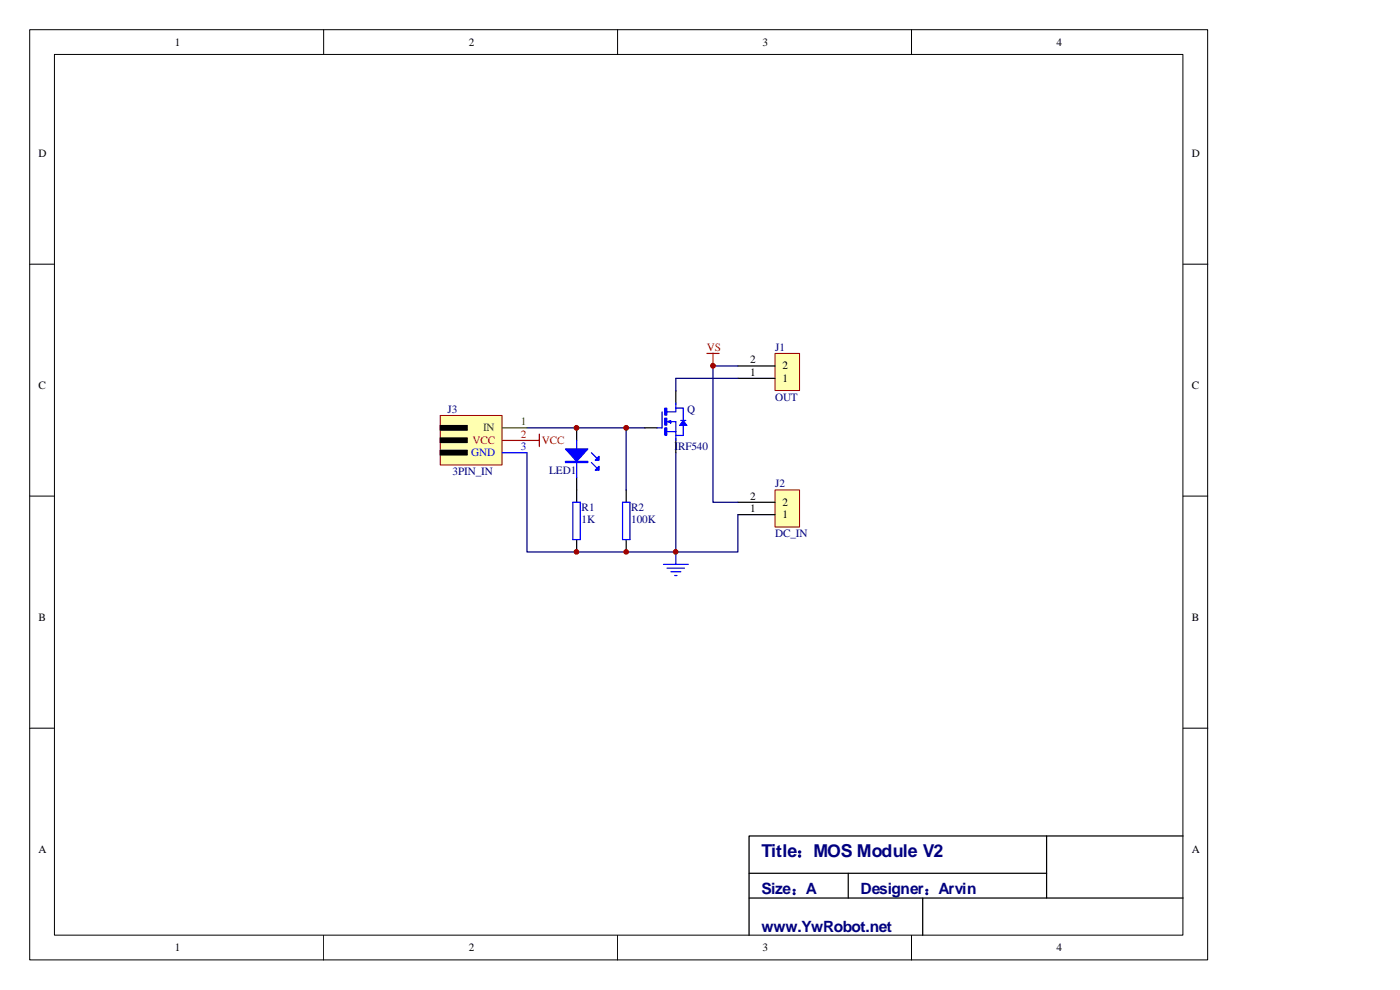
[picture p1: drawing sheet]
<svg xmlns="http://www.w3.org/2000/svg" width="297mm" height="210mm" viewBox="0 0 297 210" stroke-linecap="round" stroke-linejoin="round" font-family="sans-serif">
<g fill="none" stroke="#000" stroke-width=".21">
<path d="M6.3 6.3h249.9v197.3h-249.9zM11.5 11.5h239.4v186.9h-239.4zM68.7 6.3v5.2M131 6.3v5.2M193.4 6.3v5.2M6.3 56h5.2M251 56h5.2M6.3 105.2h5.2M251 105.2h5.2M6.3 154.5h5.2M251 154.5h5.2M68.7 198.4v5.3"/>
<path d="M131 198.4v5.3M193.4 198.4v5.3"/>
</g>
<path d="M164.5 75h5.1v7.8h-5.1z" fill="#ffffb0"/>
<path d="M164.4 75h5.2v7.8h-5.2z" fill="none" stroke="#800000" stroke-width=".21"/>
<path d="M156.5 77.6h7.9M156.5 80.3h7.9" fill="none" stroke="#000" stroke-width=".26"/>
<path d="M164.5 104h5.1v7.8h-5.1z" fill="#ffffb0"/>
<path d="M164.4 103.9h5.2v7.9h-5.2z" fill="none" stroke="#800000" stroke-width=".21"/>
<path d="M122.3 90.8v2.6M122.3 101.3v5.2M122.3 114.5v2.6M132.8 103.9v2.6M132.8 114.5v2.6M156.5 109.2h7.9M156.5 106.5h7.9" fill="none" stroke="#000" stroke-width=".26"/>
<path d="M122.3 93.4v7.9M125.5 98.1l1 1.1M125.5 96l1 1.1M121.5 106.5h1.6v8h-1.6zM132.1 106.5h1.5v8h-1.5zM140.8 119.7h5.2M143.4 117.1v2.6M141.5 120.5h3.7M142.3 121.3h2.1M143.1 122.1h.5" fill="none" stroke="#00f" stroke-width=".26"/>
<g fill="#00f" stroke="#00f" stroke-width=".26">
<path d="M120 95.2h4.7l-2.4 2.7z"/>
<path d="M127.1 98.9v.8h-.8z"/>
<path d="M127.1 96.8v.8h-.8z"/>
<path d="M120 97.9h4.7v.2h-4.7z" fill-rule="evenodd"/>
</g>
<path d="M156.5 77.6h-5.3v28.9h5.3M111.8 96v21.1h44.7v-7.9M111.8 90.8h25M132.8 90.8v13.1M143.4 80.3h13.1M143.4 96v21.1" fill="none" stroke="#000080" stroke-width=".26"/>
<path d="M149.9 75h2.7M151.2 75v2.6M111.8 93.4h2.6M114.4 92.1v2.6" fill="none" stroke="#f00" stroke-width=".26"/>
<path d="M93.4 88.2h13.1v10.4h-13.1z" fill="#ffffb0"/>
<path d="M93.4 88.1h13.1v10.5h-13.1z" fill="none" stroke="#800000" stroke-width=".21"/>
<path d="M106.5 90.8h5.3" fill="none" stroke="#008000" stroke-width=".26"/>
<path d="M106.5 93.4h5.3" fill="none" stroke="#f00" stroke-width=".26"/>
<path d="M106.5 96h5.3" fill="none" stroke="#00f" stroke-width=".26"/>
<path d="M93.4 95.5h5.7v1h-5.7zM93.4 92.9h5.7v1h-5.7zM93.4 90.3h5.7v1h-5.7z" fill="#000"/>
<path d="M93.4 95.5h5.7v1h-5.7zM93.4 92.9h5.7v1h-5.7zM93.4 90.2h5.7v1.1h-5.7z" fill="none" stroke="#000" stroke-width=".21"/>
<path d="M136.8 90.8h2.6M143.4 82.9v2.6M143.4 93.4v2.6" fill="none" stroke="#000" stroke-width=".26"/>
<path d="M141 90.8h.5v1.5h-.5z" fill="#00f"/>
<path d="M141 90.8h.5v1.5h-.5z" fill="none" stroke="#00f" stroke-width=".21"/>
<path d="M141 88.7h.5v1.5h-.5z" fill="#00f"/>
<path d="M141 88.7h.5v1.5h-.5z" fill="none" stroke="#00f" stroke-width=".21"/>
<path d="M141 86.6h.5v1.5h-.5z" fill="#00f"/>
<path d="M141 86.6h.5v1.5h-.5z" fill="none" stroke="#00f" stroke-width=".21"/>
<path d="M140.5 87.4v3.4h-1.1M141.5 91.6h1.9M142.3 89.4h1.1v4M143.4 85.5v1.9h-1.9M143.4 86.6h1.5v2.6M144.4 89.2h1.1M144.9 90v2.4h-1.5" fill="none" stroke="#00f" stroke-width=".26"/>
<g fill="#00f" stroke="#00f" stroke-width=".21">
<path d="M141.5 89.4l.8-.2v.5l-.2-.3 .2 .3z" fill-rule="evenodd"/>
<path d="M144.9 89.2l.8 1h-1.6z" fill-rule="evenodd"/>
</g>
<path d="M143.4 80.3v2.6" fill="none" stroke="#000080" stroke-width=".26"/>
<path d="M222 177.3v13.2M251 177.3h-92.1v21.1M158.9 190.5h92.1M158.9 185.2h63.1M180 185.2v5.3M195.7 190.5v7.9" fill="none" stroke="#000" stroke-width=".26"/>
<g fill="#800000" stroke="#800000" stroke-width=".21">
<circle cx="132.8" cy="117.1" r=".5"/>
<circle cx="122.3" cy="117.1" r=".5"/>
<circle cx="122.3" cy="90.8" r=".51"/>
<circle cx="132.8" cy="90.8" r=".51"/>
<circle cx="151.2" cy="77.6" r=".51"/>
<circle cx="143.3" cy="117.1" r=".5"/>
</g>
<text font-size="3.8" fill="#000080" x="161.5" y="181.8">Title：MOS Module V2</text>
<g font-size="3.3" fill="#000080">
<text x="161.5" y="189.7">Size：A</text>
<text x="182.6" y="189.7">Designer：Arvin</text>
<text x="161.5" y="197.6">www.YwRobot.net</text>
</g>
<g font-size="2.4">
<text x="37.1" y="9.7">1</text>
<text x="99.4" y="9.7">2</text>
<text x="161.8" y="9.7">3</text>
<text x="224.1" y="9.7">4</text>
<text x="8.2" y="33.4">D</text>
<text x="252.8" y="33.4">D</text>
<text x="159.2" y="77">2</text>
<text x="8.2" y="82.6">C</text>
<text x="159.2" y="79.7">1</text>
<text x="166" y="81">1</text>
<text x="166" y="78.4">2</text>
<text x="252.8" y="82.6">C</text>
<text x="159.2" y="106">2</text>
<text x="166" y="107.3">2</text>
<text x="159.2" y="108.6">1</text>
<text x="166" y="109.9">1</text>
<text x="8.2" y="131.8">B</text>
<text x="252.8" y="131.8">B</text>
<text x="8.2" y="181">A</text>
<text x="252.8" y="181">A</text>
<text x="37.1" y="201.8">1</text>
<text x="99.4" y="201.8">2</text>
<text x="161.8" y="201.8">3</text>
<text x="224.1" y="201.8">4</text>
</g>
<g font-size="2.4" fill="#f00">
<text x="149.9" y="74.4">VS</text>
<text x="100.2" y="94.1">VCC</text>
<text x="110.5" y="92.8">2</text>
<text x="115" y="94.1">VCC</text>
</g>
<g font-size="2.4" fill="#000080">
<text x="164.4" y="74.4">J1</text>
<text x="94.9" y="87.6">J3</text>
<text x="145.7" y="87.6">Q</text>
<text x="164.4" y="85">OUT</text>
<text x="143.1" y="95.5">IRF540</text>
<text x="96" y="100.7">3PIN_IN</text>
<text x="116.5" y="100.5">LED1</text>
<text x="164.4" y="103.4">J2</text>
<text x="123.4" y="108.4">R1</text>
<text x="123.4" y="111">1K</text>
<text x="133.9" y="108.4">R2</text>
<text x="133.9" y="111">100K</text>
<text x="164.4" y="113.9">DC_IN</text>
</g>
<g font-size="2.4" fill="#008000">
<text x="102.5" y="91.5">IN</text>
<text x="110.5" y="90.2">1</text>
</g>
<g font-size="2.4" fill="#00f">
<text x="110.5" y="95.5">3</text>
<text x="99.9" y="96.8">GND</text>
</g>
</svg>
